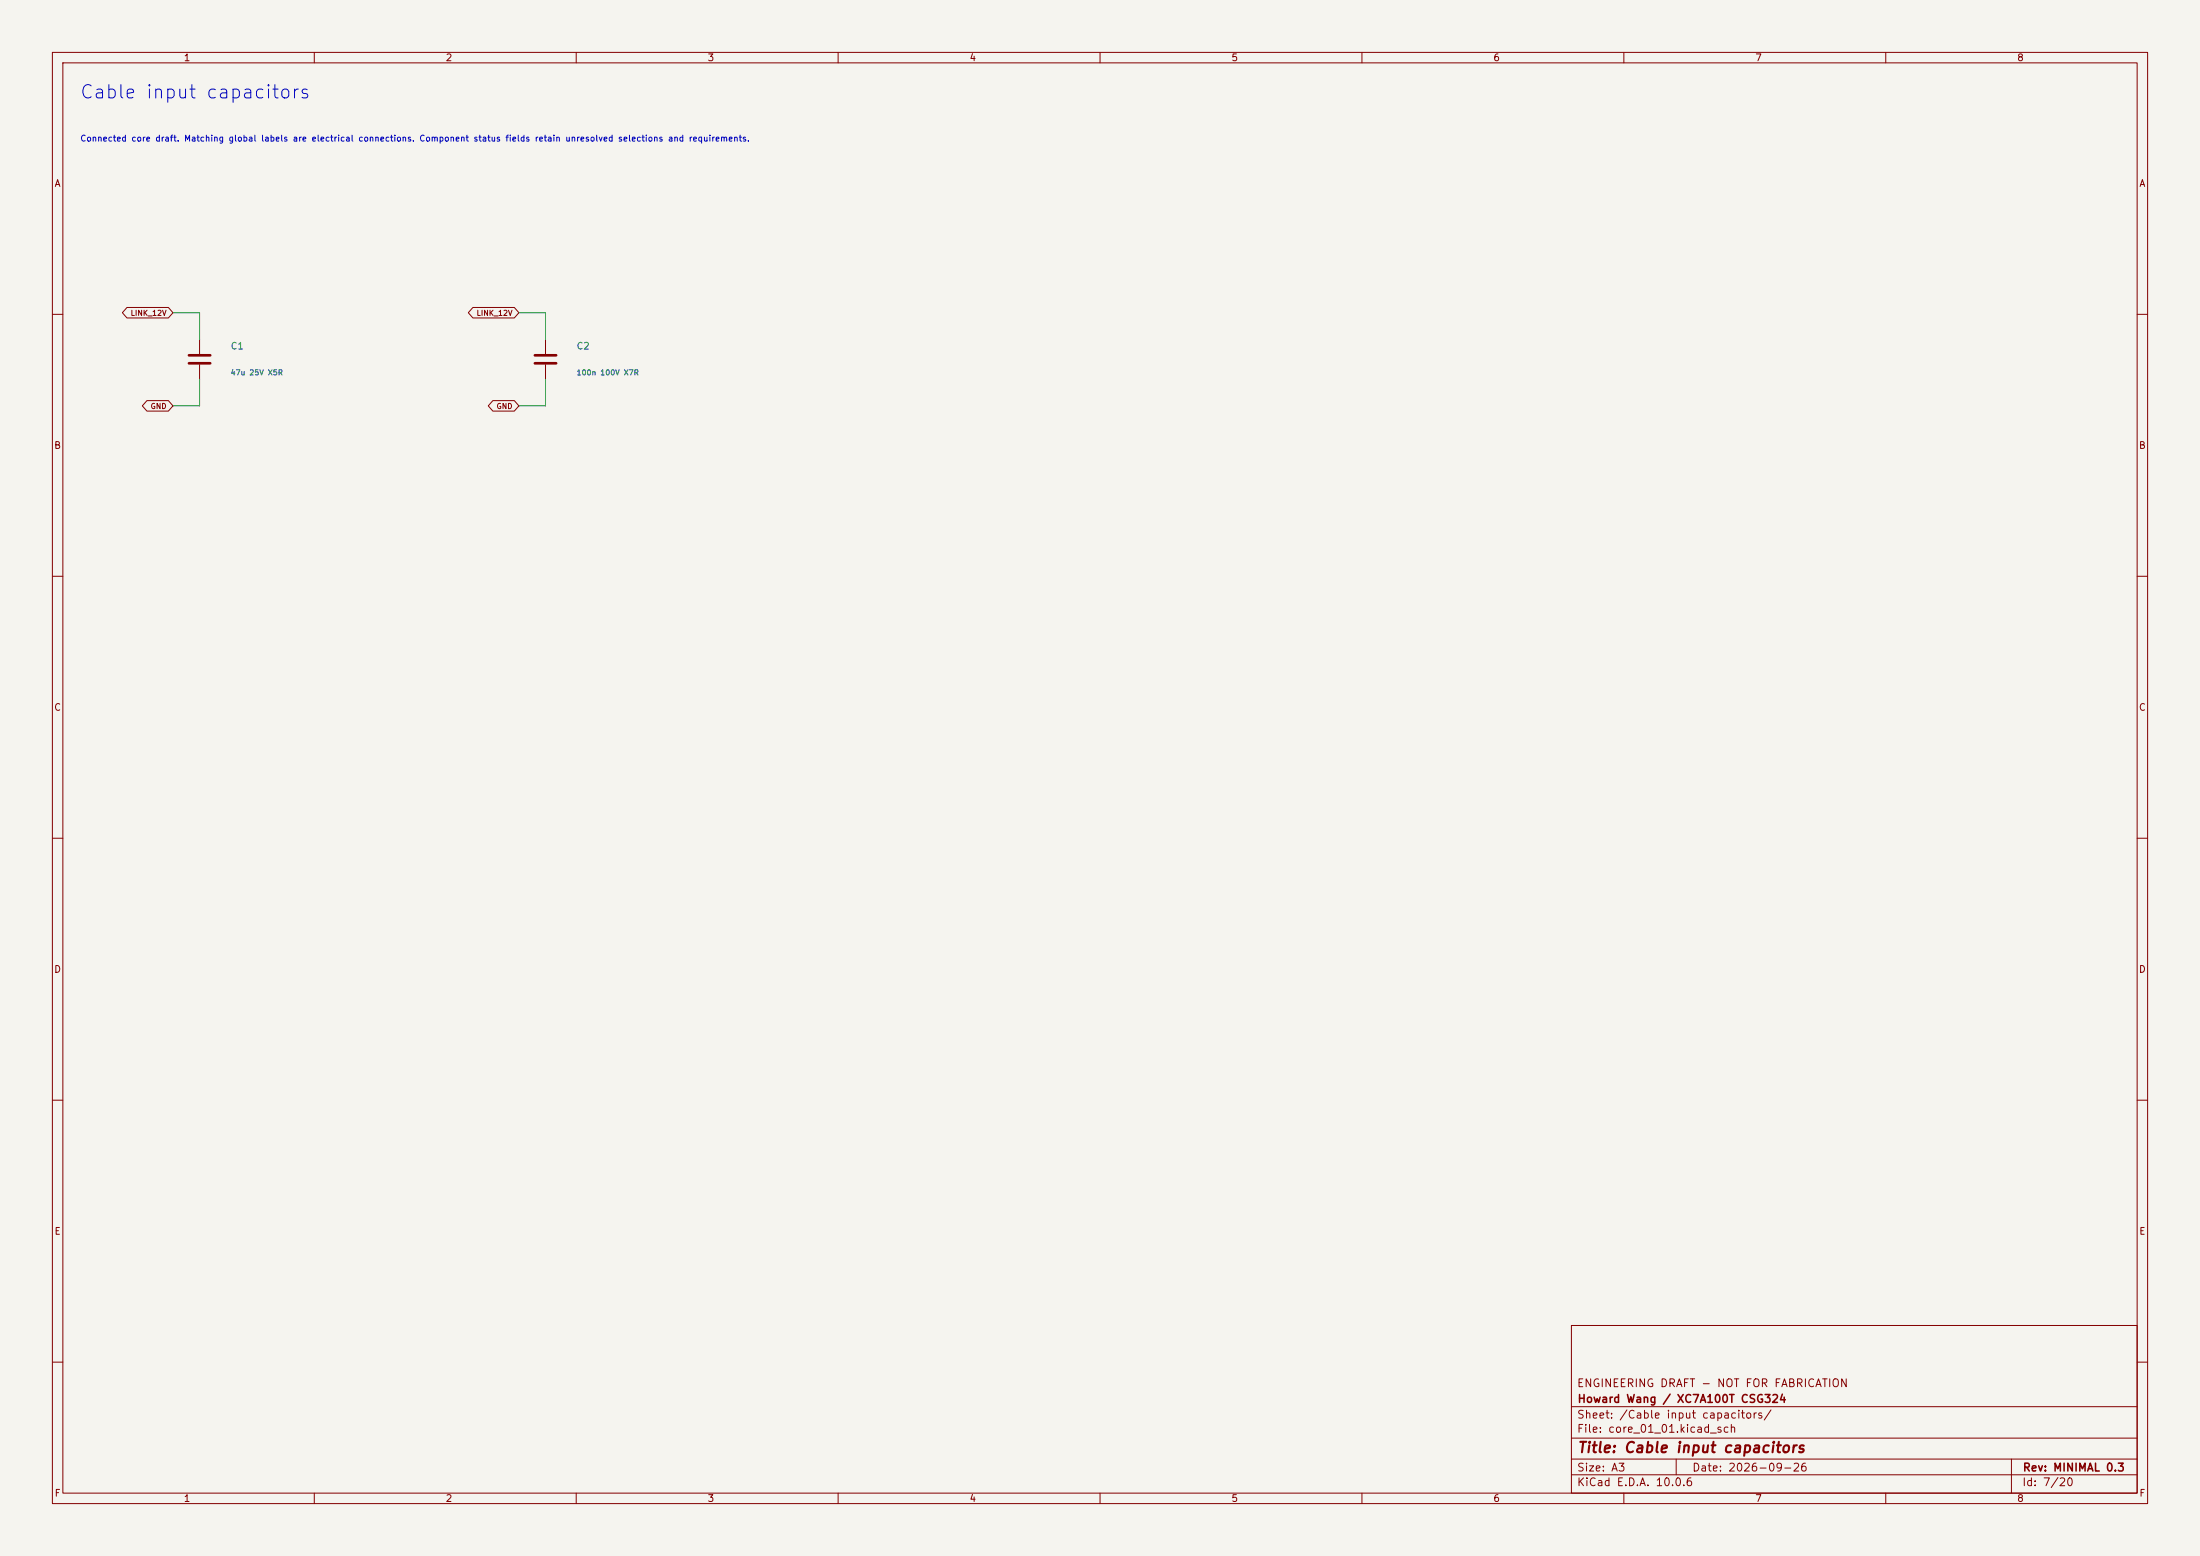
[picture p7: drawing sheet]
(kicad_sch
 (version 20260306)
 (generator "eeschema")
 (generator_version "10.0")
 (paper "A3")
 (title_block
  (title "Cable input capacitors")
  (date "2026-09-26")
  (rev "MINIMAL 0.3")
  (company "Howard Wang / XC7A100T CSG324")
  (comment 1 "ENGINEERING DRAFT - NOT FOR FABRICATION"))
 (lib_symbols
  (symbol "CoreSupport:Device__C"
   (pin_numbers (hide yes))
   (pin_names
    (offset 0.254)) (exclude_from_sim no) (in_bom yes) (on_board yes)
   (in_pos_files yes)
   (duplicate_pin_numbers_are_jumpers no)
   (property "Reference" "C" (at 0.635 2.54 0) (show_name no) (do_not_autoplace no) (effects (font (size 1.27 1.27)) (justify left)))
   (property "Value" "C" (at 0.635 -2.54 0) (show_name no) (do_not_autoplace no) (effects (font (size 1.27 1.27)) (justify left)))
   (property "Footprint" "" (at 0.9652 -3.81 0) (show_name no) (do_not_autoplace no) (hide yes) (effects (font (size 1.27 1.27))))
   (property "Datasheet" "" (at 0 0 0) (show_name no) (do_not_autoplace no) (hide yes) (effects (font (size 1.27 1.27))))
   (property "Description" "Unpolarized capacitor" (at 0 0 0) (show_name no) (do_not_autoplace no) (hide yes) (effects (font (size 1.27 1.27))))
   (symbol "Device__C_0_1"
    (polyline (pts (xy -2.032 0.762) (xy 2.032 0.762)) (stroke (width 0.508) (type default)) (fill (type none)))
    (polyline (pts (xy -2.032 -0.762) (xy 2.032 -0.762)) (stroke (width 0.508) (type default)) (fill (type none))))
   (symbol "Device__C_1_1"
    (pin passive line (at 0 3.81 270) (length 2.794) (name "" (effects (font (size 1.27 1.27)))) (number "1" (effects (font (size 1.27 1.27)))))
    (pin passive line (at 0 -3.81 90) (length 2.794) (name "" (effects (font (size 1.27 1.27)))) (number "2" (effects (font (size 1.27 1.27))))))
   (embedded_fonts no)))
 (text "Cable input capacitors" (at 15.24 17.78 0) (effects (font (size 2.54 2.54)) (justify left)))
 (text "Connected core draft. Matching global labels are electrical connections. Component status fields retain unresolved selections and requirements." (at 15.24 26.67 0) (effects (font (size 1.143 1.143)) (justify left)))
 (symbol
  (lib_id "CoreSupport:Device__C") (at 38.1 68.58 0) (unit 1) (exclude_from_sim no) (in_bom yes) (on_board yes) (dnp no)
  (property "Reference" "C1" (at 43.942 66.04 0) (effects (font (size 1.27 1.27)) (justify left)))
  (property "Value" "47u 25V X5R" (at 43.942 71.12 0) (effects (font (size 1.0 1.0)) (justify left)))
  (property "Footprint" "CoreSupport:Capacitor_SMD__C_1210_3225Metric" (at 38.1 68.58 0) (hide yes) (effects (font (size 1.0 1.0))))
  (property "Datasheet" "https://ds.yuden.co.jp/TYCOMPAS/or/detail?pn=MSAST32MAB5476MPNDT1&u=M" (at 38.1 68.58 0) (hide yes) (effects (font (size 1.0 1.0))))
  (property "MPN" "MSAST32MAB5476MPNDT1" (at 38.1 68.58 0) (hide yes) (effects (font (size 1.0 1.0))))
  (property "Function" "power_input" (at 38.1 68.58 0) (hide yes) (effects (font (size 1.0 1.0))))
  (property "Status" "12V candidate: manufacturer confirms 47uF +/-20%, 25V X5R, 1210, -55 to +85C, preferred part; effective capacitance at 12V, aging, temperature, inrush and power-entry transient performance remain unqualified. Replaces incompatible 10V input capacitor." (at 38.1 68.58 0) (hide yes) (effects (font (size 1.0 1.0))))
  (property "Source symbol" "Device:C" (at 38.1 68.58 0) (hide yes) (effects (font (size 1.0 1.0)))) (pin "1") (pin "2"))
 (wire (pts (xy 38.1 64.77) (xy 38.1 59.69)) (stroke (width 0) (type default)))
 (wire (pts (xy 38.1 59.69) (xy 33.02 59.69)) (stroke (width 0) (type default)))
 (global_label "LINK_12V"
  (shape bidirectional) (at 33.02 59.69 180) (effects (font (size 1.0 1.0)) (justify right))
  (property "Intersheetrefs" "${INTERSHEET_REFS}" (at 33.02 59.69 0) (hide yes) (effects (font (size 1.0 1.0)))))
 (wire (pts (xy 38.1 72.39) (xy 38.1 77.47)) (stroke (width 0) (type default)))
 (wire (pts (xy 38.1 77.47) (xy 33.02 77.47)) (stroke (width 0) (type default)))
 (global_label "GND"
  (shape bidirectional) (at 33.02 77.47 180) (effects (font (size 1.0 1.0)) (justify right))
  (property "Intersheetrefs" "${INTERSHEET_REFS}" (at 33.02 77.47 0) (hide yes) (effects (font (size 1.0 1.0)))))
 (symbol
  (lib_id "CoreSupport:Device__C") (at 104.14 68.58 0) (unit 1) (exclude_from_sim no) (in_bom yes) (on_board yes) (dnp no)
  (property "Reference" "C2" (at 109.982 66.04 0) (effects (font (size 1.27 1.27)) (justify left)))
  (property "Value" "100n 100V X7R" (at 109.982 71.12 0) (effects (font (size 1.0 1.0)) (justify left)))
  (property "Footprint" "CoreSupport:Capacitor_SMD__C_0603_1608Metric" (at 104.14 68.58 0) (hide yes) (effects (font (size 1.0 1.0))))
  (property "Datasheet" "https://www.murata.com/products/productdetail?partno=GRM188R72A104KA35%23" (at 104.14 68.58 0) (hide yes) (effects (font (size 1.0 1.0))))
  (property "MPN" "GRM188R72A104KA35D" (at 104.14 68.58 0) (hide yes) (effects (font (size 1.0 1.0))))
  (property "Function" "power_input" (at 104.14 68.58 0) (hide yes) (effects (font (size 1.0 1.0))))
  (property "Status" "12V candidate: manufacturer confirms 100nF +/-10%, 100V X7R, 0603, -55 to +125C and D packing suffix. Input bypass only; this voltage rating does not protect the 17V-rated converter input from cable transients." (at 104.14 68.58 0) (hide yes) (effects (font (size 1.0 1.0))))
  (property "Source symbol" "Device:C" (at 104.14 68.58 0) (hide yes) (effects (font (size 1.0 1.0)))) (pin "1") (pin "2"))
 (wire (pts (xy 104.14 64.77) (xy 104.14 59.69)) (stroke (width 0) (type default)))
 (wire (pts (xy 104.14 59.69) (xy 99.06 59.69)) (stroke (width 0) (type default)))
 (global_label "LINK_12V"
  (shape bidirectional) (at 99.06 59.69 180) (effects (font (size 1.0 1.0)) (justify right))
  (property "Intersheetrefs" "${INTERSHEET_REFS}" (at 99.06 59.69 0) (hide yes) (effects (font (size 1.0 1.0)))))
 (wire (pts (xy 104.14 72.39) (xy 104.14 77.47)) (stroke (width 0) (type default)))
 (wire (pts (xy 104.14 77.47) (xy 99.06 77.47)) (stroke (width 0) (type default)))
 (global_label "GND"
  (shape bidirectional) (at 99.06 77.47 180) (effects (font (size 1.0 1.0)) (justify right))
  (property "Intersheetrefs" "${INTERSHEET_REFS}" (at 99.06 77.47 0) (hide yes) (effects (font (size 1.0 1.0)))))
 (embedded_fonts no))
